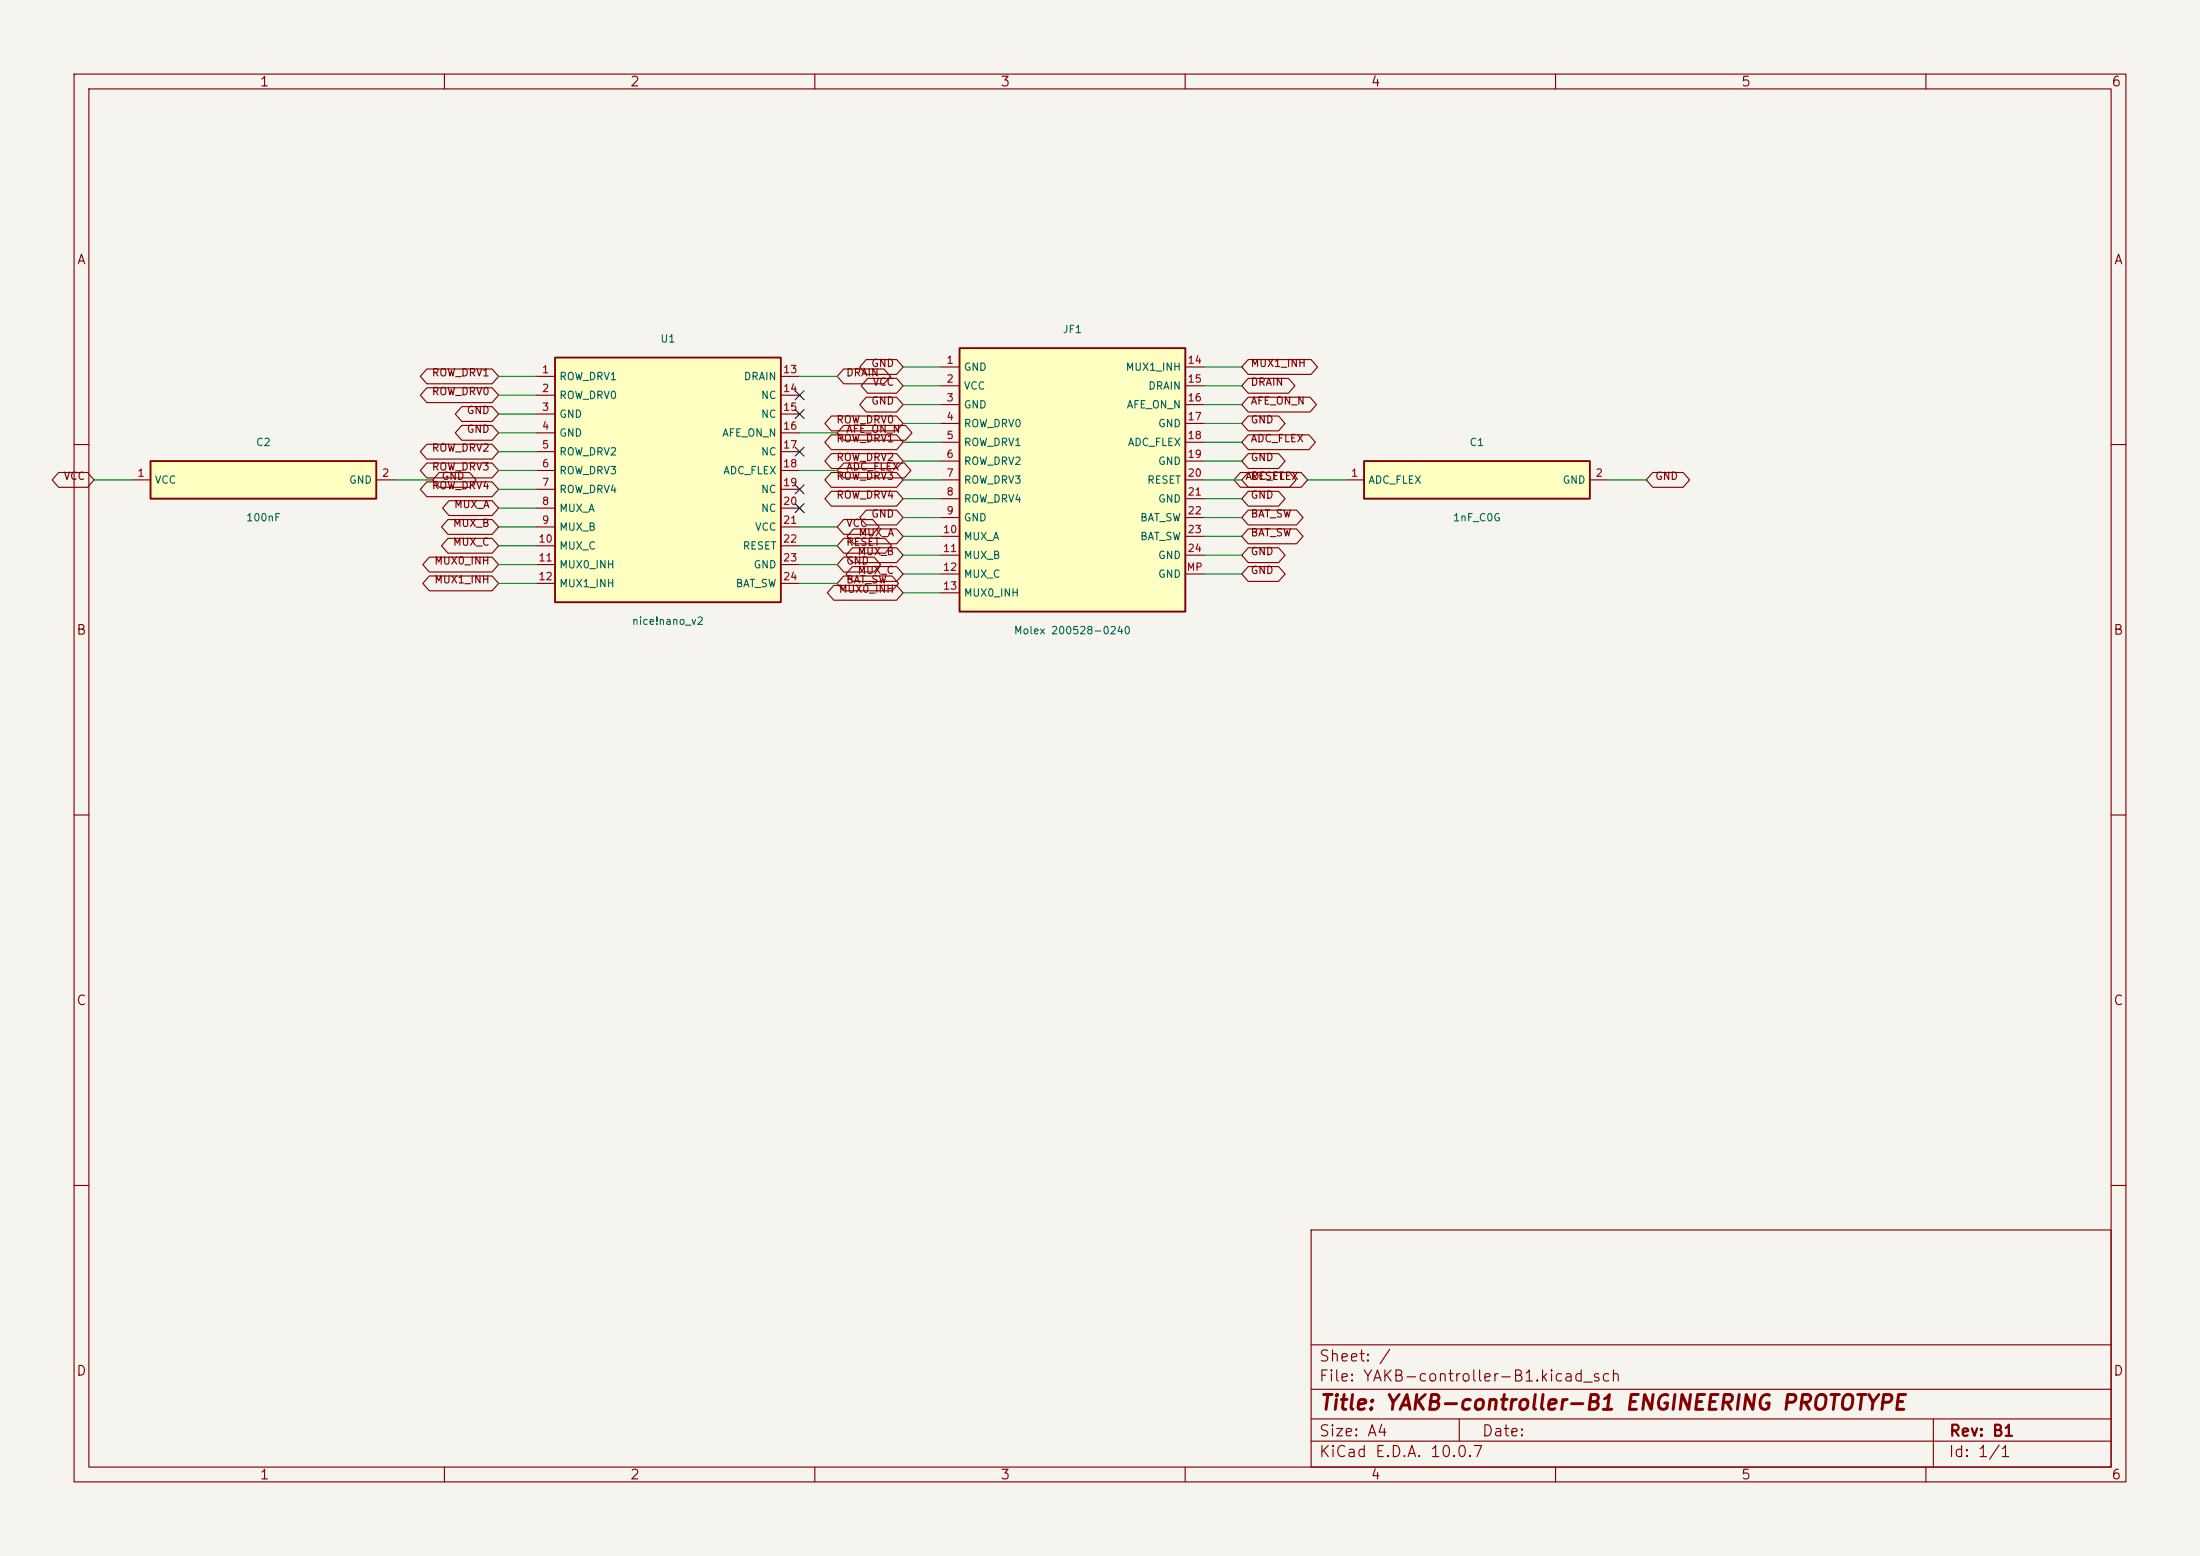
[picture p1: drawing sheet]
<svg xmlns="http://www.w3.org/2000/svg" width="297mm" height="210mm" viewBox="0 0 297 210" stroke-linecap="round" stroke-linejoin="round" font-family="sans-serif">
<path d="M0 0h297v210h-297z" fill="#f5f4ef" stroke="#f5f4ef" stroke-width=".14"/>
<g fill="none" stroke="#840000" stroke-width=".15">
<path d="M10 10h277v190h-277zM12 12h273v186h-273zM60 10v2M110 10v2M160 10v2M210 10v2M260 10v2M10 60h2M285 60h2M10 110h2M285 110h2M10 160h2"/>
<path d="M177 166h108v32h-108zM285 160h2M60 198v2M110 198v2M160 198v2M177 194.5h108M177 191.5h108M177 187.5h108M177 181.5h108M197 191.5v3M210 198v2M260 198v2"/>
<path d="M261 191.5v6.5"/>
</g>
<path d="M129.5 47h30.5v35.6h-30.5z" fill="#ffffc2"/>
<path d="M129.5 47h30.5v35.6h-30.5z" fill="none" stroke="#840000" stroke-width=".25"/>
<g fill="none" stroke="#840000" stroke-width=".15">
<path d="M127 49.5h2.5M127 52.1h2.5M127 54.6h2.5M127 57.2h2.5M127 59.7h2.5M160 49.5h2.6M160 52.1h2.6M160 54.6h2.6M160 57.2h2.6M160 59.7h2.6M127 62.2h2.5M127 64.8h2.5"/>
<path d="M127 67.3h2.5M127 69.9h2.5M127 72.4h2.5M127 74.9h2.5M127 77.5h2.5M160 62.2h2.6M160 64.8h2.6M160 67.3h2.6M160 69.9h2.6M160 72.4h2.6M160 74.9h2.6M160 77.5h2.6"/>
<path d="M127 80h2.5"/>
</g>
<path d="M74.9 48.3h30.5v33h-30.5z" fill="#ffffc2"/>
<path d="M74.9 48.3h30.5v33h-30.5z" fill="none" stroke="#840000" stroke-width=".25"/>
<g fill="none" stroke="#840000" stroke-width=".15">
<path d="M72.4 50.8h2.5M72.4 53.3h2.5M72.4 55.9h2.5M72.4 58.4h2.5M105.4 50.8h2.5M105.4 53.3h2.5M105.4 55.9h2.5M105.4 58.4h2.5M72.4 61h2.5M72.4 63.5h2.5M72.4 66h2.5M72.4 68.6h2.5"/>
<path d="M72.4 71.1h2.5M72.4 73.7h2.5M72.4 76.2h2.5M72.4 78.7h2.5M105.4 61h2.5M105.4 63.5h2.5M105.4 66h2.5M105.4 68.6h2.5M105.4 71.1h2.5M105.4 73.7h2.5M105.4 76.2h2.5M105.4 78.7h2.5"/>
</g>
<path d="M184.1 62.2h30.5v5.1h-30.5z" fill="#ffffc2"/>
<path d="M184.1 62.2h30.5v5.1h-30.5z" fill="none" stroke="#840000" stroke-width=".25"/>
<path d="M181.6 64.8h2.5M214.6 64.8h2.6" fill="none" stroke="#840000" stroke-width=".15"/>
<path d="M20.3 62.2h30.5v5.1h-30.5z" fill="#ffffc2"/>
<path d="M20.3 62.2h30.5v5.1h-30.5z" fill="none" stroke="#840000" stroke-width=".25"/>
<g fill="none" stroke="#840000" stroke-width=".15">
<path d="M57.6 60h8.8l.9 1-.9 1h-8.8l-.9-1zM57.6 52.3h8.8l.9 1-.9 1h-8.8l-.9-1zM57.6 49.8h8.8l.9 1-.9 1h-8.8l-.9-1zM62.3 54.9h4.1l.9 1-.9 1h-4.1l-.8-1zM62.3 57.4h4.1l.9 1-.9 1h-4.1l-.8-1zM112.2 56.1h8.8l.9 1.1-.9 1h-8.8l-.8-1zM112.2 58.7h8.8l.9 1-.9 1h-8.8l-.8-1zM113.9 57.4h8.3l.9 1-.9 1h-8.3l-.9-1zM113.9 49.8h5.4l.9 1-.9 1h-5.4l-.9-1zM116.9 48.5h4.1l.9 1-.9 1h-4.1l-.8-1zM116.9 53.6h4.1l.9 1-.9 1h-4.1l-.8-1zM117.1 51.1h3.9l.9 1-.9 1h-3.9l-.8-1z"/>
<path d="M168.5 48.5h8.5l.9 1-.9 1h-8.5l-.9-1zM168.5 51.1h5.4l.9 1-.9 1h-5.4l-.9-1zM168.5 53.6h8.4l.8 1-.8 1h-8.4l-.9-1zM168.5 56.1h4.1l.9 1.1-.9 1h-4.1l-.9-1zM168.5 58.7h8.2l.9 1-.9 1h-8.2l-.9-1zM7.9 63.8h3.9l.9 1-.9 1h-3.9l-.9-1zM17.8 64.8h2.5M50.8 64.8h2.5M57.6 65h8.8l.9 1-.9 1h-8.8l-.9-1zM57.6 62.5h8.8l.9 1-.9 1h-8.8l-.9-1zM58 77.7h8.4l.9 1-.9 1h-8.4l-.9-1zM58 75.2h8.4l.9 1-.9 1h-8.4l-.9-1z"/>
<path d="M59.3 63.8h4.1l.9 1-.9 1h-4.1l-.9-1zM60.5 70.1h5.9l.9 1-.9 1h-5.9l-.9-1zM60.5 72.7h5.9l.9 1-.9 1h-5.9l-.9-1zM60.6 67.6h5.8l.9 1-.9 1h-5.8l-.9-1zM112.2 66.3h8.8l.9 1-.9 1h-8.8l-.8-1zM112.2 63.8h8.8l.9 1-.9 1h-8.8l-.8-1zM112.2 61.2h8.8l.9 1-.9 1h-8.8l-.8-1zM112.6 79h8.4l.9 1-.9 1h-8.4l-.9-1zM113.9 77.7h6.5l.9 1-.9 1h-6.5l-.9-1zM113.9 75.2h4.1l.9 1-.9 1h-4.1l-.9-1zM113.9 62.5h8.2l.9 1-.9 1h-8.2l-.9-1zM113.9 72.7h5.6l.9 1-.9 1h-5.6l-.9-1z"/>
<path d="M113.9 70.1h3.9l.9 1-.9 1h-3.9l-.9-1zM115.1 73.9h5.9l.9 1-.9 1h-5.9l-.9-1zM115.1 76.5h5.9l.9 1-.9 1h-5.9l-.9-1zM115.2 71.4h5.8l.9 1-.9 1h-5.8l-.8-1zM116.9 68.8h4.1l.9 1.1-.9 1h-4.1l-.8-1zM167.5 63.8h8.2l.8 1-.8 1h-8.2l-.9-1zM168.5 68.8h6.5l.9 1.1-.9 1h-6.5l-.9-1zM168.5 71.4h6.5l.9 1-.9 1h-6.5l-.9-1zM168.5 73.9h4.1l.9 1-.9 1h-4.1l-.9-1zM168.5 76.5h4.1l.9 1-.9 1h-4.1l-.9-1zM168.5 61.2h4.1l.9 1-.9 1h-4.1l-.9-1zM168.5 63.8h5.6l.9 1-.9 1h-5.6l-.9-1z"/>
<path d="M168.5 66.3h4.1l.9 1-.9 1h-4.1l-.9-1zM223.1 63.8h4.1l.9 1-.9 1h-4.1l-.9-1z"/>
</g>
<g fill="none" stroke="#009600" stroke-width=".15">
<path d="M67.3 58.4h5.1M67.3 50.8h5.1M67.3 55.9h5.1M67.3 53.3h5.1M107.9 58.4h5.1M107.9 50.8h5.1M121.9 59.7h5.1M121.9 49.5h5.1M121.9 57.2h5.1M121.9 54.6h5.1M121.9 52.1h5.1M162.6 59.7h5"/>
<path d="M162.6 49.5h5M162.6 57.2h5M162.6 54.6h5M162.6 52.1h5M12.7 64.8h5.1M53.3 64.8h5.1M67.3 71.1h5.1M67.3 73.7h5.1M67.3 76.2h5.1M67.3 68.6h5.1M67.3 66h5.1M67.3 61h5.1"/>
<path d="M67.3 63.5h5.1M67.3 78.7h5.1M107.9 71.1h5.1M107.9 73.7h5.1M107.9 76.2h5.1M107.9 63.5h5.1M107.9 78.7h5.1M121.9 77.5h5.1M121.9 62.2h5.1M121.9 64.8h5.1M121.9 74.9h5.1M121.9 72.4h5.1"/>
<path d="M121.9 69.9h5.1M121.9 67.3h5.1M162.6 77.5h5M162.6 62.2h5M162.6 64.8h5M162.6 74.9h5M162.6 72.4h5M162.6 69.9h5M162.6 67.3h5M176.5 64.8h5.1M217.2 64.8h5M121.9 80h5.1"/>
</g>
<path d="M107.3 52.7l1.3 1.2M107.3 55.3l1.3 1.2M108.6 52.7l-1.3 1.2M108.6 55.3l-1.3 1.2M107.3 68l1.3 1.2M107.3 65.4l1.3 1.2M107.3 60.4l1.3 1.2M108.6 68l-1.3 1.2M108.6 65.4l-1.3 1.2M108.6 60.4l-1.3 1.2" fill="none" stroke="#000084" stroke-width=".15"/>
<text font-size="2" fill="#840000" x="178" y="190.8">Title: YAKB-controller-B1 ENGINEERING PROTOTYPE</text>
<g font-size="1.5" fill="#840000">
<text x="178" y="184.1">Sheet: /</text>
<text x="178" y="186.8">File: YAKB-controller-B1.kicad_sch</text>
<text x="178" y="197">KiCad E.D.A. 10.0.7</text>
<text x="178" y="194.2">Size: A4</text>
<text x="200" y="194.2">Date:</text>
<text x="263" y="197">Id: 1/1</text>
<text x="263" y="194.2">Rev: B1</text>
</g>
<g font-size="1.3" fill="#840000">
<text x="35" y="12">1</text>
<text x="85" y="12">2</text>
<text x="135" y="12">3</text>
<text x="185" y="12">4</text>
<text x="235" y="12">5</text>
<text x="285" y="12">6</text>
<text x="10.3" y="36">A</text>
<text x="285.3" y="36">A</text>
<text x="10.2" y="86">B</text>
<text x="285.2" y="86">B</text>
<text x="10.2" y="136">C</text>
<text x="285.2" y="136">C</text>
<text x="10.2" y="186">D</text>
<text x="285.2" y="186">D</text>
<text x="35" y="200">1</text>
<text x="85" y="200">2</text>
<text x="135" y="200">3</text>
<text x="185" y="200">4</text>
<text x="235" y="200">5</text>
<text x="285" y="200">6</text>
</g>
<g font-size="1" fill="#006464">
<text x="89.1" y="46.5">U1</text>
<text x="143.4" y="45.2">JF1</text>
<text x="75.4" y="51.6">ROW_DRV1</text>
<text x="100.3" y="51.6">DRAIN</text>
<text x="130" y="50.3">GND</text>
<text x="130" y="52.8">VCC</text>
<text x="151.9" y="50.3">MUX1_INH</text>
<text x="154.9" y="52.8">DRAIN</text>
<text x="75.4" y="54.1">ROW_DRV0</text>
<text x="75.4" y="56.6">GND</text>
<text x="75.4" y="59.2">GND</text>
<text x="97.4" y="59.2">AFE_ON_N</text>
<text x="102.7" y="54.1">NC</text>
<text x="102.7" y="56.6">NC</text>
<text x="130" y="55.4">GND</text>
<text x="130" y="57.9">ROW_DRV0</text>
<text x="152" y="55.4">AFE_ON_N</text>
<text x="156.3" y="57.9">GND</text>
<text x="20.8" y="65.5">VCC</text>
<text x="34.5" y="60.4">C2</text>
<text x="47.1" y="65.5">GND</text>
<text x="75.4" y="61.7">ROW_DRV2</text>
<text x="75.4" y="64.3">ROW_DRV3</text>
<text x="97.6" y="64.3">ADC_FLEX</text>
<text x="102.7" y="61.7">NC</text>
<text x="130" y="60.4">ROW_DRV1</text>
<text x="130" y="63">ROW_DRV2</text>
<text x="130" y="65.5">ROW_DRV3</text>
<text x="152.2" y="60.4">ADC_FLEX</text>
<text x="154.8" y="65.5">RESET</text>
<text x="156.3" y="63">GND</text>
<text x="184.7" y="65.5">ADC_FLEX</text>
<text x="198.3" y="60.4">C1</text>
<text x="210.9" y="65.5">GND</text>
<text x="33.2" y="70.6">100nF</text>
<text x="75.4" y="66.8">ROW_DRV4</text>
<text x="75.4" y="69.3">MUX_A</text>
<text x="75.4" y="71.9">MUX_B</text>
<text x="101.9" y="71.9">VCC</text>
<text x="102.7" y="66.8">NC</text>
<text x="102.7" y="69.3">NC</text>
<text x="130" y="68.1">ROW_DRV4</text>
<text x="130" y="70.6">GND</text>
<text x="153.8" y="70.6">BAT_SW</text>
<text x="156.3" y="68.1">GND</text>
<text x="196.1" y="70.6">1nF_C0G</text>
<text x="75.4" y="74.4">MUX_C</text>
<text x="75.4" y="77">MUX0_INH</text>
<text x="100.2" y="74.4">RESET</text>
<text x="101.7" y="77">GND</text>
<text x="130" y="73.1">MUX_A</text>
<text x="130" y="75.7">MUX_B</text>
<text x="153.8" y="73.1">BAT_SW</text>
<text x="156.3" y="75.7">GND</text>
<text x="75.4" y="79.5">MUX1_INH</text>
<text x="99.2" y="79.5">BAT_SW</text>
<text x="130" y="78.2">MUX_C</text>
<text x="130" y="80.8">MUX0_INH</text>
<text x="156.3" y="78.2">GND</text>
<text x="85.2" y="84.6">nice!nano_v2</text>
<text x="136.8" y="85.8">Molex 200528-0240</text>
</g>
<g font-size="1" fill="#840000">
<text x="58.2" y="53.6">ROW_DRV0</text>
<text x="58.2" y="51">ROW_DRV1</text>
<text x="114.2" y="51">DRAIN</text>
<text x="117.5" y="49.8">GND</text>
<text x="117.7" y="52.3">VCC</text>
<text x="168.8" y="49.8">MUX1_INH</text>
<text x="168.8" y="52.3">DRAIN</text>
<text x="62.9" y="56.1">GND</text>
<text x="62.9" y="58.7">GND</text>
<text x="112.8" y="57.4">ROW_DRV0</text>
<text x="112.8" y="59.9">ROW_DRV1</text>
<text x="114.2" y="58.7">AFE_ON_N</text>
<text x="117.5" y="54.9">GND</text>
<text x="168.8" y="54.9">AFE_ON_N</text>
<text x="168.8" y="57.4">GND</text>
<text x="168.8" y="59.9">ADC_FLEX</text>
<text x="8.5" y="65">VCC</text>
<text x="58.2" y="63.7">ROW_DRV3</text>
<text x="58.2" y="61.2">ROW_DRV2</text>
<text x="59.5" y="65">GND</text>
<text x="112.8" y="65">ROW_DRV3</text>
<text x="112.8" y="62.5">ROW_DRV2</text>
<text x="114.2" y="63.7">ADC_FLEX</text>
<text x="168.1" y="65">ADC_FLEX</text>
<text x="168.8" y="62.5">GND</text>
<text x="168.8" y="65">RESET</text>
<text x="223.4" y="65">GND</text>
<text x="58.2" y="66.3">ROW_DRV4</text>
<text x="61.1" y="71.4">MUX_B</text>
<text x="61.2" y="68.8">MUX_A</text>
<text x="112.8" y="67.6">ROW_DRV4</text>
<text x="114.2" y="71.4">VCC</text>
<text x="117.5" y="70.1">GND</text>
<text x="168.8" y="70.1">BAT_SW</text>
<text x="168.8" y="67.6">GND</text>
<text x="58.6" y="76.4">MUX0_INH</text>
<text x="61.1" y="73.9">MUX_C</text>
<text x="114.2" y="76.4">GND</text>
<text x="114.2" y="73.9">RESET</text>
<text x="115.7" y="75.2">MUX_B</text>
<text x="115.7" y="77.7">MUX_C</text>
<text x="115.8" y="72.6">MUX_A</text>
<text x="168.8" y="72.6">BAT_SW</text>
<text x="168.8" y="75.2">GND</text>
<text x="168.8" y="77.7">GND</text>
<text x="58.6" y="79">MUX1_INH</text>
<text x="113.2" y="80.3">MUX0_INH</text>
<text x="114.2" y="79">BAT_SW</text>
</g>
<g font-size="1" fill="#a90000">
<text x="73.1" y="50.6">1</text>
<text x="73.1" y="53.2">2</text>
<text x="105.6" y="50.6">13</text>
<text x="105.6" y="53.2">14</text>
<text x="127.7" y="49.3">1</text>
<text x="127.7" y="51.9">2</text>
<text x="160.2" y="49.3">14</text>
<text x="160.2" y="51.9">15</text>
<text x="73.1" y="55.7">3</text>
<text x="73.1" y="58.2">4</text>
<text x="105.6" y="55.7">15</text>
<text x="105.6" y="58.2">16</text>
<text x="127.7" y="54.4">3</text>
<text x="127.7" y="57">4</text>
<text x="127.7" y="59.5">5</text>
<text x="160.2" y="54.4">16</text>
<text x="160.2" y="57">17</text>
<text x="160.2" y="59.5">18</text>
<text x="18.5" y="64.6">1</text>
<text x="51.5" y="64.6">2</text>
<text x="73.1" y="60.8">5</text>
<text x="73.1" y="63.3">6</text>
<text x="73.1" y="65.9">7</text>
<text x="105.6" y="60.8">17</text>
<text x="105.6" y="63.3">18</text>
<text x="105.6" y="65.9">19</text>
<text x="127.7" y="62">6</text>
<text x="127.7" y="64.6">7</text>
<text x="160.2" y="62">19</text>
<text x="160.2" y="64.6">20</text>
<text x="182.3" y="64.6">1</text>
<text x="215.3" y="64.6">2</text>
<text x="73.1" y="68.4">8</text>
<text x="73.1" y="70.9">9</text>
<text x="105.6" y="68.4">20</text>
<text x="105.6" y="70.9">21</text>
<text x="127.7" y="67.1">8</text>
<text x="127.7" y="69.7">9</text>
<text x="160.2" y="67.1">21</text>
<text x="160.2" y="69.7">22</text>
<text x="72.6" y="73.5">10</text>
<text x="72.6" y="76">11</text>
<text x="105.6" y="73.5">22</text>
<text x="105.6" y="76">23</text>
<text x="127.2" y="72.2">10</text>
<text x="127.2" y="74.7">11</text>
<text x="127.2" y="77.3">12</text>
<text x="160.1" y="77.3">MP</text>
<text x="160.2" y="72.2">23</text>
<text x="160.2" y="74.7">24</text>
<text x="72.6" y="78.6">12</text>
<text x="105.6" y="78.6">24</text>
<text x="127.2" y="79.8">13</text>
</g>
</svg>
